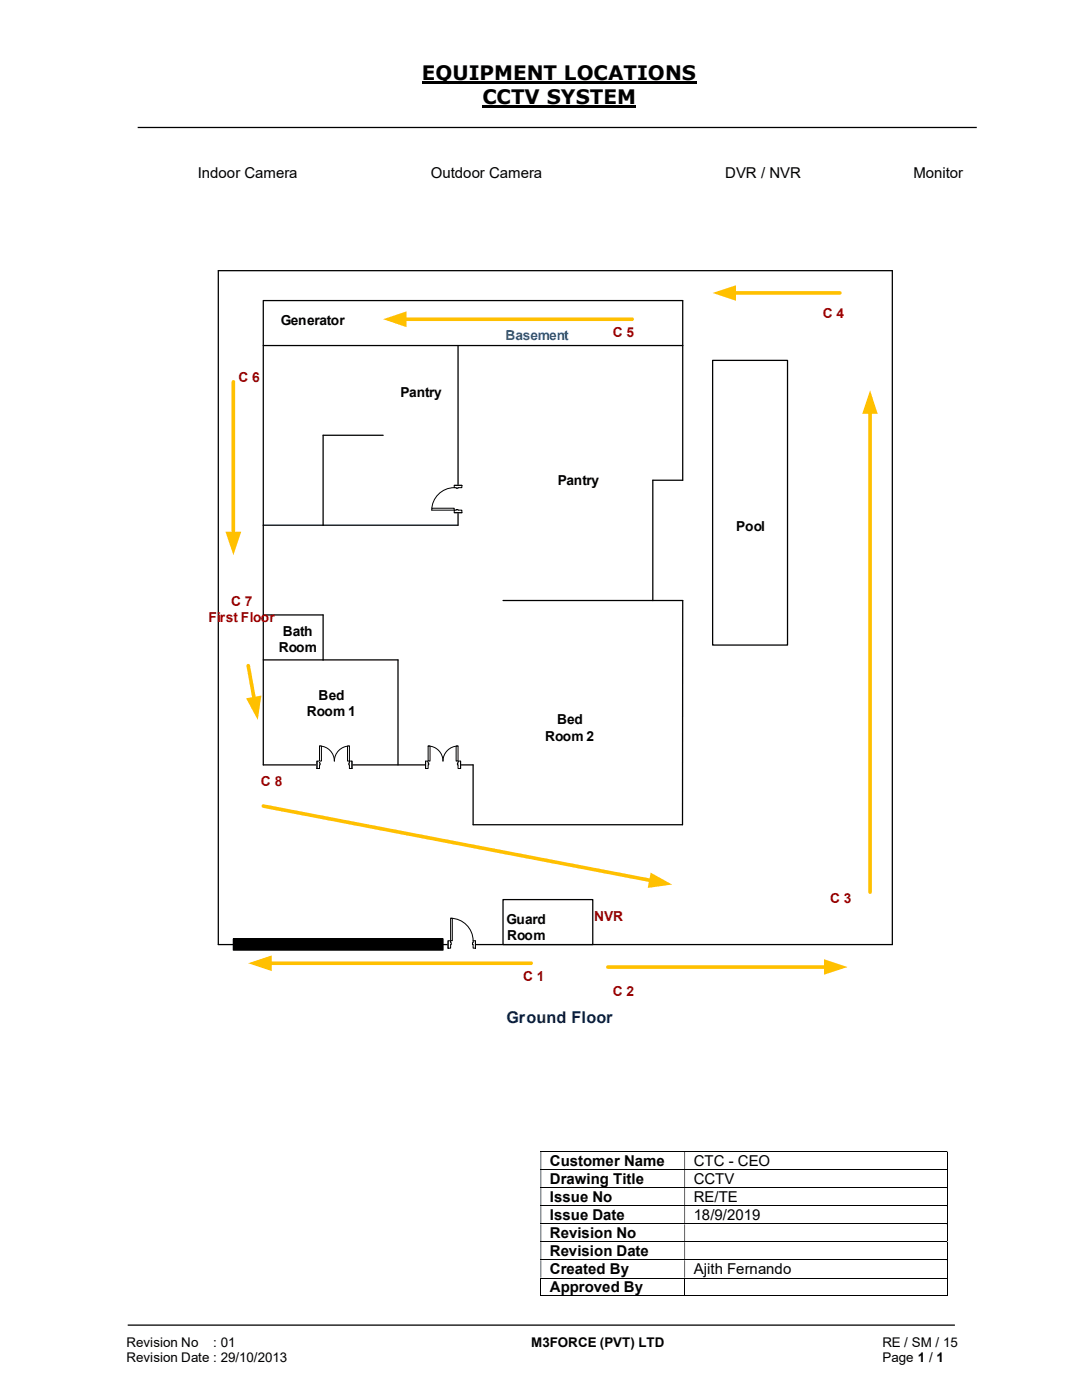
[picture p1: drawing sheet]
<svg xmlns="http://www.w3.org/2000/svg" width="216mm" height="279mm" viewBox="0 0 216 279" stroke-linecap="round" stroke-linejoin="round" font-family="sans-serif">
<path d="M84.2 16.5h54.8M96.3 21.3h30.7" fill="none" stroke="#000" stroke-width=".42"/>
<path d="M27.5 25.4h167.4M136.2 60v9M25.5 264.5h165" fill="none" stroke="#000" stroke-width=".25"/>
<g fill="none" stroke="#000" stroke-width=".2">
<path d="M107.9 229.8h81M107.9 233.4h81M107.9 237h81M189 229.9v3.4M189 233.5v3.4M189 237.1v3.4M107.9 240.6h81M107.9 244.3h81M107.9 247.8h81M107.9 251.4h81M107.9 255.1h81M107.9 258.6h28.7"/>
<path d="M107.9 255.1v3.6M136.6 255.1v3.6M136.7 258.6h52.2M189 240.7v3.5M189 244.3v3.4M189 247.9v3.4M189 251.5v3.5M189 255.1v3.6"/>
</g>
<g fill="#000">
<path d="M188.9 229.7h.2v.2h-.2zM107.9 229.9h.1v3.4h-.1zM136.6 229.9h.1v3.4h-.1z" fill-rule="evenodd"/>
<path d="M188.9 233.3h.2v.2h-.2zM107.9 233.5h.1v3.4h-.1zM136.6 233.5h.1v3.4h-.1z" fill-rule="evenodd"/>
<path d="M188.9 236.9h.2v.2h-.2zM107.9 237.1h.1v3.4h-.1zM136.6 237.1h.1v3.4h-.1z" fill-rule="evenodd"/>
<path d="M188.9 240.5h.2v.2h-.2zM107.9 240.7h.1v3.5h-.1zM136.6 240.7h.1v3.5h-.1z" fill-rule="evenodd"/>
<path d="M188.9 244.2h.2v.1h-.2zM107.9 244.3h.1v3.4h-.1zM136.6 244.3h.1v3.4h-.1z" fill-rule="evenodd"/>
<path d="M188.9 247.7h.2v.2h-.2zM107.9 247.9h.1v3.4h-.1zM136.6 247.9h.1v3.4h-.1z" fill-rule="evenodd"/>
<path d="M188.9 251.3h.2v.2h-.2zM107.9 251.5h.1v3.5h-.1zM136.6 251.5h.1v3.5h-.1z" fill-rule="evenodd"/>
</g>
<path d="M188.9 255h.2v.1h-.2zM188.9 258.6h.2v.1h-.2z" fill="#000"/>
<path d="M53.8 192.2h52.2" fill="none" stroke="#ffc000" stroke-width=".72"/>
<path d="M49.5 192.2l4.7-1.5v3.1z" fill="#ffc000"/>
<path d="M146.5 58.5h21.1" fill="none" stroke="#ffc000" stroke-width=".72"/>
<path d="M142.2 58.5l4.7-1.6v3.1z" fill="#ffc000"/>
<path d="M43.6 54h134.5v134.5h-134.5zM91.4 69v35.8h-38.9M136.2 69v26.8h-5.9v24M76.5 86.9h-12v17.9M100.4 119.8h35.8v44.8M52.5 122.7h12v9M52.5 131.7h26.9v21M52.5 152.7h41.9v11.9" fill="none" stroke="#000" stroke-width=".25"/>
<path d="M142.2 71.9h14.9v56.8h-14.9z" fill-rule="evenodd" fill="#fff"/>
<path d="M142.2 71.9h14.9v56.8h-14.9zM52.5 104.8v47.9M94.4 164.6h41.8M46.6 187.4h41.8v2.2h-41.8z" fill="none" stroke="#000" stroke-width=".25"/>
<path d="M46.6 187.4h41.8v2.2h-41.8z" fill-rule="evenodd" fill="#000"/>
<path d="M100.4 179.5h17.9v9h-17.9z" fill="#fff"/>
<path d="M100.4 179.5h17.9v9h-17.9z" fill="none" stroke="#000" stroke-width=".25"/>
<path d="M84.9 151.8h7v1.6h-7z" fill="#fff"/>
<path d="M84.9 151.8h7v1.6h-7z" fill="none" stroke="#fff" stroke-width=".2"/>
<path d="M91.4 151.9v1.5h.5v-1.5zM84.9 151.9h.5v1.5h-.5z" fill-rule="evenodd" fill="#fff"/>
<path d="M85.4 152.3v-.4h-.5v1.5h.5v-.7M91.4 152.3v-.4h.5v1.5h-.5v-.7" fill="none" stroke="#000" stroke-width=".2"/>
<path d="M91.3 152.3v.4h.1v-.4zM85.4 152.3h.2v.4h-.2z" fill-rule="evenodd" fill="#fff"/>
<path d="M84.9 151.9v1.5M85.4 148.9a2.98 2.98 0 0 1 3 3 3 3 0 0 1 3-3M85.4 152.3h.2v.4h-.2M91.4 152.3h-.1v.4h.1M91.9 151.9v1.5" fill="none" stroke="#000" stroke-width=".2"/>
<path d="M85.4 148.9h.4v3h-.4z" fill-rule="evenodd" fill="#fff"/>
<path d="M85.4 148.9h.4v3h-.4z" fill="none" stroke="#000" stroke-width=".2"/>
<path d="M91 148.9h.4v3h-.4z" fill-rule="evenodd" fill="#fff"/>
<path d="M91 148.9h.4v3h-.4z" fill="none" stroke="#000" stroke-width=".2"/>
<path d="M90.6 96.9h1.6v5.4h-1.6z" fill-rule="evenodd" fill="#fff"/>
<path d="M90.6 96.9h1.6v5.4h-1.6z" fill="none" stroke="#fff" stroke-width=".2"/>
<path d="M90.6 101.8h1.6v.5h-1.6zM90.6 96.9v.4h1.6v-.4z" fill-rule="evenodd" fill="#fff"/>
<path d="M91 97.3h-.4v-.4h1.6v.4h-.8M91 101.8h-.4v.5h1.6v-.5h-.8" fill="none" stroke="#000" stroke-width=".2"/>
<path d="M91 101.7h.4v.1h-.4zM91 97.3v.2h.4v-.2z" fill-rule="evenodd" fill="#fff"/>
<path d="M90.6 97.3a4.5 4.5 0 0 0-4.5 4.5M90.6 96.9h1.6M91 97.3v.2h.4v-.2M90.6 102.3h1.6M91 101.8v-.1h.4v.1" fill="none" stroke="#000" stroke-width=".2"/>
<path d="M86.1 101.4h4.5v.4h-4.5z" fill="#fff"/>
<path d="M86.1 101.4h4.5v.4h-4.5z" fill="none" stroke="#000" stroke-width=".2"/>
<path d="M63.2 151.8h7v1.6h-7z" fill="#fff"/>
<path d="M63.2 151.8h7v1.6h-7z" fill="none" stroke="#fff" stroke-width=".2"/>
<path d="M69.7 151.9v1.5h.5v-1.5zM63.2 151.9h.6v1.5h-.6z" fill-rule="evenodd" fill="#fff"/>
<path d="M63.8 152.3v-.4h-.6v1.5h.6v-.7M69.7 152.3v-.4h.5v1.5h-.5v-.7" fill="none" stroke="#000" stroke-width=".2"/>
<path d="M69.6 152.3v.4h.1v-.4zM63.8 152.3h.1v.4h-.1z" fill-rule="evenodd" fill="#fff"/>
<path d="M63.2 151.9v1.5M63.8 152.3h.1v.4h-.1M63.8 148.9a2.98 2.98 0 0 1 2.9 3 3 3 0 0 1 3-3M69.7 152.3h-.1v.4h.1M70.2 151.9v1.5" fill="none" stroke="#000" stroke-width=".2"/>
<path d="M63.8 148.9h.3v3h-.3z" fill-rule="evenodd" fill="#fff"/>
<path d="M63.8 148.9h.3v3h-.3z" fill="none" stroke="#000" stroke-width=".2"/>
<path d="M69.3 148.9h.4v3h-.4z" fill-rule="evenodd" fill="#fff"/>
<path d="M69.3 148.9h.4v3h-.4z" fill="none" stroke="#000" stroke-width=".2"/>
<path d="M89.4 187.7h5.5v1.6h-5.5z" fill="#fff"/>
<path d="M89.4 187.7h5.5v1.6h-5.5z" fill="none" stroke="#fff" stroke-width=".2"/>
<path d="M89.4 187.7h.5v1.5h-.5zM94.4 187.7v1.5h.5v-1.5z" fill-rule="evenodd" fill="#fff"/>
<path d="M89.9 188.1v-.4h-.5v1.5h.5v-.7M94.4 188.1v-.4h.5v1.5h-.5v-.7" fill="none" stroke="#000" stroke-width=".2"/>
<path d="M89.9 188.1h.1v.4h-.1zM94.3 188.1v.4h.1v-.4z" fill-rule="evenodd" fill="#fff"/>
<path d="M89.4 187.7v1.5M89.9 183.3a4.5 4.5 0 0 1 4.5 4.4M89.9 188.1h.1v.4h-.1M94.4 188.1h-.1v.4h.1M94.9 187.7v1.5" fill="none" stroke="#000" stroke-width=".2"/>
<path d="M89.9 183.3h.4v4.4h-.4z" fill-rule="evenodd" fill="#fff"/>
<path d="M89.9 183.3h.4v4.4h-.4z" fill="none" stroke="#000" stroke-width=".2"/>
<path d="M121.3 193h43.5" fill="none" stroke="#ffc000" stroke-width=".72"/>
<path d="M164.4 191.4l4.7 1.6-4.7 1.5z" fill="#ffc000"/>
<path d="M173.6 82.2v95.9" fill="none" stroke="#ffc000" stroke-width=".72"/>
<path d="M173.6 77.9l1.5 4.7h-3.1z" fill="#ffc000"/>
<path d="M80.7 63.7h45.5" fill="none" stroke="#ffc000" stroke-width=".72"/>
<path d="M76.5 63.7l4.6-1.6v3.2z" fill="#ffc000"/>
<path d="M52.5 60h83.7M52.5 60.1v44.7M52.5 69h83.7" fill="none" stroke="#000" stroke-width=".25"/>
<path d="M46.6 76.2v30.3" fill="none" stroke="#ffc000" stroke-width=".72"/>
<path d="M45 106.1h3.1l-1.5 4.7z" fill="#ffc000"/>
<path d="M49.5 132.8l1.2 6.6" fill="none" stroke="#ffc000" stroke-width=".72"/>
<path d="M49.1 139.4l3.1-.6-.8 4.9z" fill="#ffc000"/>
<path d="M52.5 160.9l77.4 14.8" fill="none" stroke="#ffc000" stroke-width=".72"/>
<path d="M129.8 174.2l4.3 2.3-4.9 .7z" fill="#ffc000"/>
<g font-size="4">
<text x="84.2" y="16">EQUIPMENT LOCATIONS</text>
<text x="96.3" y="20.8">CCTV SYSTEM</text>
</g>
<text font-size="3.2" fill="#002060" x="101.1" y="204.3">Ground Floor</text>
<g font-size="3">
<text x="39.5" y="35.5">Indoor Camera</text>
<text x="86" y="35.5">Outdoor Camera</text>
<text x="144.7" y="35.5">DVR / NVR</text>
<text x="182.2" y="35.5">Monitor</text>
<text x="109.7" y="232.7">Customer Name</text>
<text x="138.4" y="232.7">CTC - CEO</text>
<text x="109.7" y="236.3">Drawing Title</text>
<text x="109.7" y="239.9">Issue No</text>
<text x="138.4" y="236.3">CCTV</text>
<text x="138.4" y="239.9">RE/TE</text>
<text x="109.7" y="243.5">Issue Date</text>
<text x="138.4" y="243.5">18/9/2019</text>
<text x="109.7" y="247.1">Revision No</text>
<text x="109.7" y="250.7">Revision Date</text>
<text x="109.7" y="254.3">Created By</text>
<text x="109.7" y="257.9">Approved By</text>
<text x="138.4" y="254.3">Ajith Fernando</text>
</g>
<g font-size="2.7">
<text x="56" y="64.9">Generator</text>
<text x="79.9" y="79.2">Pantry</text>
<text x="111.3" y="96.8">Pantry</text>
<text x="146.9" y="106">Pool</text>
<text x="55.6" y="130.1">Room</text>
<text x="56.4" y="126.9">Bath</text>
<text x="61.2" y="142.9">Room 1</text>
<text x="63.6" y="139.7">Bed</text>
<text x="108.8" y="147.8">Room 2</text>
<text x="111.2" y="144.6">Bed</text>
<text x="101" y="184.4">Guard</text>
<text x="101.2" y="187.6">Room</text>
<text x="25.2" y="268.8">Revision No</text>
<text x="42.6" y="268.8">: 01</text>
<text x="106" y="268.8">M3FORCE (PVT) LTD</text>
<text x="176.1" y="268.8">RE / SM / 15</text>
<text x="25.2" y="271.8">Revision Date : 29/10/2013</text>
<text x="176.1" y="271.8">Page 1 / 1</text>
</g>
<g font-size="2.7" fill="#c00000">
<text x="164.2" y="63.5">C 4</text>
<text x="122.3" y="67.2">C 5</text>
<text x="47.6" y="76.2">C 6</text>
<text x="41.6" y="124.2">First Floor</text>
<text x="46.1" y="121">C 7</text>
<text x="52.1" y="156.9">C 8</text>
<text x="118.6" y="183.8">NVR</text>
<text x="165.6" y="180.1">C 3</text>
<text x="104.4" y="195.7">C 1</text>
<text x="122.3" y="198.7">C 2</text>
</g>
<text font-size="2.7" fill="#0070c0" x="100.8" y="67.9">Basement</text>
</svg>
